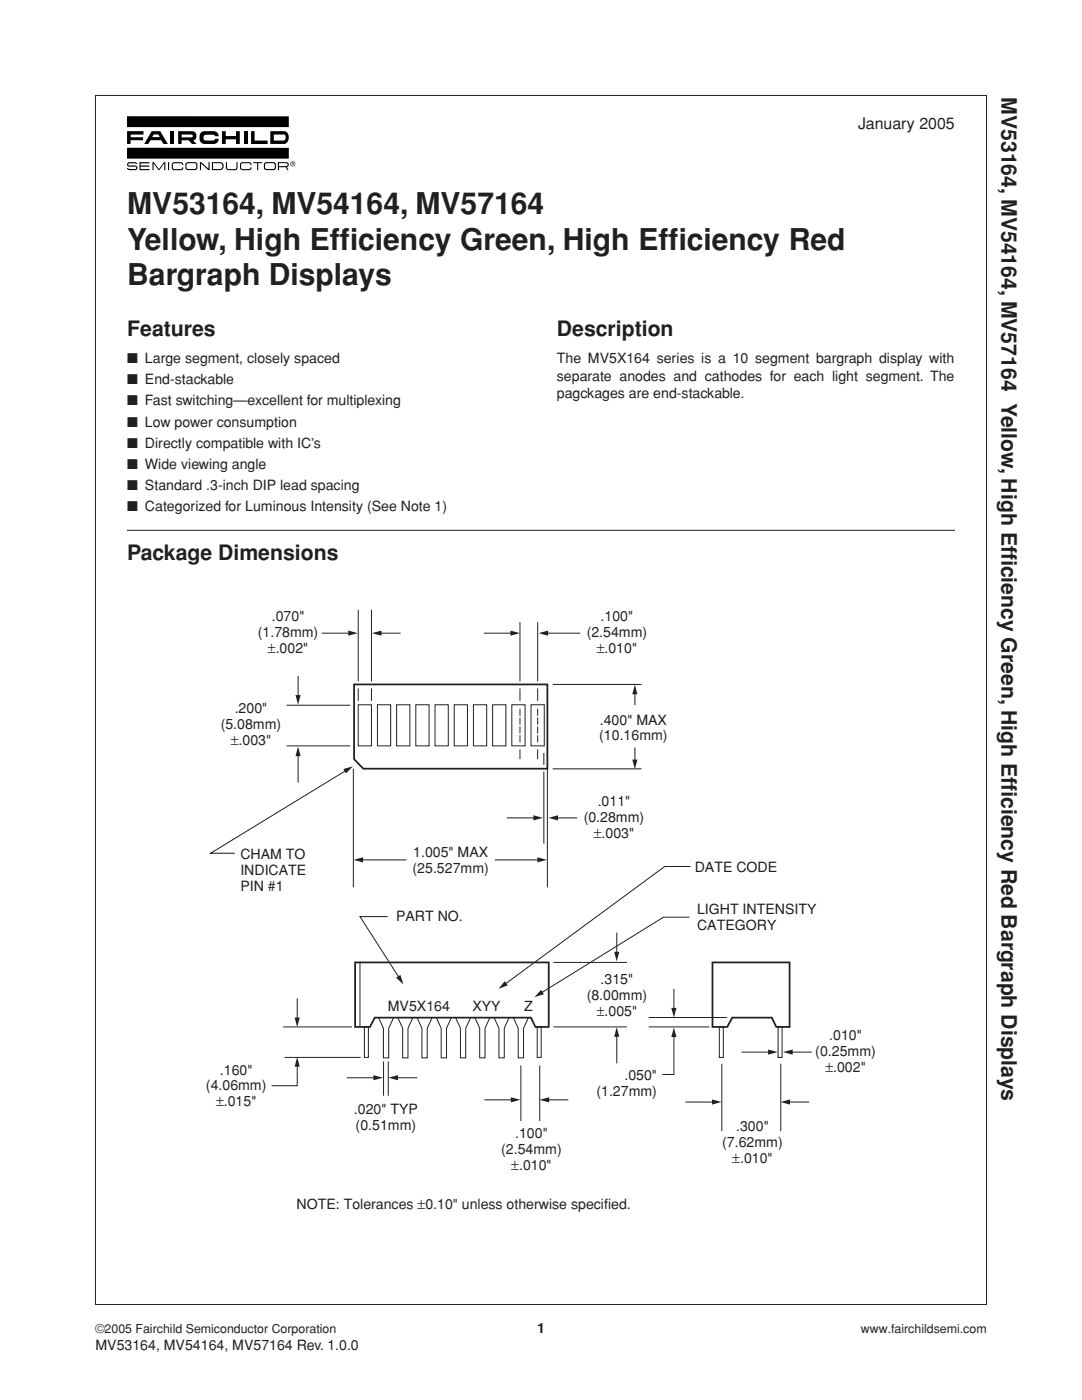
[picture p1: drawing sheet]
<svg xmlns="http://www.w3.org/2000/svg" width="216mm" height="279mm" viewBox="0 0 216 279" stroke-linecap="round" stroke-linejoin="round" font-family="sans-serif">
<g fill="#000">
<path d="M25.4 32.6l.4-.2h1.4l.2 .3-.6-.1h-1l-.2 .2 .2 .2h1.2a.47 .47 0 0 1 .4 .5 .47 .47 0 0 1-.4 .5l-1.4-.1-.3-.4h.3l.2 .2h1.2l.2-.2-.2-.2h-1.2a.43 .43 0 0 1-.4-.2 .43 .43 0 0 1 0-.5zM25.4 26.2h3.2v.7h-2.5v.5h2.4v.6h-2.4v.7h-.7zM27.8 32.4h2v.2h-1.7v.4h1.7v.3h-1.7v.4h1.7v.3h-2zM30.4 32.4h.3l1 1.3 1-1.3h.3v1.6h-.2v-1.4l-1 1.4h-.2l-1-1.4v1.4h-.2zM33.5 32.4h.2v1.6h-.2zM34 26.2h.8v2.5h-.8zM34.3 32.6l.5-.2h1.3l.4 .2 .1 .3h-.2l-.3-.3h-1.5l-.1 .3 .1 .8 1.5 .1 .3-.4h.2l-.1 .3-.4 .3-1.6-.1a1.16 1.16 0 0 1-.2-1.3zM39.9 32.4h.3l1.4 1.3v-1.3h.2v1.6h-.2l-1.5-1.4v1.4h-.2zM40.1 26.5a3.5 3.5 0 0 1 2.9-.2l.6 .5 .1 .4h-.8l-.4-.3h-1.5l-.3 .2v.7l.3 .2h1.5l.4-.3h.7a.98 .98 0 0 1-1 1h-1.8a1.32 1.32 0 0 1-1-.9 1.32 1.32 0 0 1 .3-1.3zM44.3 26.2h.7v1h2.1v-1h.8l-.1 2.5h-.7v-.9h-2.1v.9h-.7zM45.1 32.4h.2v1.1l.3 .2h1.4l.2-.3v-1h.2l-.1 1.3-.4 .3-1.6-.1-.2-.4zM48.6 26.2h.8v2.5h-.8z"/>
<path d="M48.1 32.4h1.6l.4 .2 .1 .3h-.2l-.3-.3h-1.4l-.2 .3v.6l.2 .2h1.4l.3-.3h.2l-.1 .3-.4 .3-1.6-.1a1.08 1.08 0 0 1 0-1.5zM50.1 26.2h.7v1.8h2.6v.7h-3.3zM50.5 32.4h1.8v.2h-.8v1.4h-.2v-1.4h-.8zM25.3 23.2h32.3v2.2h-32.3zM25.3 29.5h32.3v2.2h-32.3z"/>
<path d="M30.3 26.2l-1.5 2.5h.8l.5-.7h2.1l.4 .7h.9l-1.5-2.5zM30.7 26.8h.9l.3 .6h-1.5z"/>
<path d="M35.6 26.2v2.5h.6v-.7h1.4l.7 .7h.9l-.6-.7a.95 .95 0 0 0 .6-1 .95 .95 0 0 0-.8-.8zM36.2 26.9h2l.3 .1a.27 .27 0 0 1 0 .3 .27 .27 0 0 1-.3 .1h-2z"/>
<path d="M37.1 32.6a1.16 1.16 0 0 0 .1 1.3h2a1.08 1.08 0 0 0 0-1.5h-1.7zM37.4 32.6h1.6l.2 .3-.1 .7-.3 .1h-1.4l-.2-.3v-.5z"/>
<path d="M42.3 32.4v1.6h1.7a.82 .82 0 0 0 .6-1 .82 .82 0 0 0-1-.6zM42.5 32.6h1.6l.2 .1v.8l-.3 .2h-1.5z"/>
<path d="M52.7 32.6a1.16 1.16 0 0 0 .2 1.3h1.9a1.08 1.08 0 0 0 0-1.5h-1.7zM52.9 32.7l.3-.1h1.5l.1 .3v.7l-.3 .1h-1.5l-.1-.3z"/>
<path d="M53.9 26.2v2.5h2.9a1.42 1.42 0 0 0 .8-1.3 1.42 1.42 0 0 0-.8-1.2zM54.6 26.8l2.2 .1a.66 .66 0 0 1-.2 1.2l-2-.1z"/>
<path d="M55.4 32.4v1.6h.3v-.6h1.3l.3 .6h.3l-.4-.6 .1-.1a.57 .57 0 0 0 .2-.8l-.5-.1zM55.7 32.6h1.5l.2 .3-.3 .3h-1.4z"/>
<path d="M58 32.7a.45 .45 0 0 1 .9 0 .45 .45 0 0 1-.9 0zM57.9 32.7a.51 .51 0 0 0 1 0 .51 .51 0 0 0-1 0zM58.2 32.4v.6l.1-.3 .4 .3-.2-.3 .1-.3zM58.3 32.5h.2v.2h-.2z"/>
</g>
<path d="M19 19.1h177.8v241.2h-177.8zM25.4 105.8h165.1" fill="none" stroke="#231f20" stroke-width=".2"/>
<path d="M41.1 121.4h133.7v120.6h-133.7z" fill="#fff"/>
<path d="M70.7 136.6h38.5v16.8h-36.7l-1.8-1.9zM70.9 192.1h38.6v12.8h-2.7l-.9-1.8h-31.1l-1 1.8h-2.9zM142.2 192.1h15.4v12.8h-2.7l-.9-1.8h-7.9l-1 1.8h-2.9z" fill="none" stroke="#231f20" stroke-width=".35"/>
<g fill="none" stroke="#231f20" stroke-width=".2">
<path d="M64.2 126.4h5.6M71.5 121.7v14.3M71.5 137.4v2.5M74.1 121.7v14.3M74.1 137.4v2.5M103.8 124.2v11.8M103.8 137.4v2.5M107.3 124.2v11.8M107.3 137.4v2.5M110.3 136.6h17.7M57.2 140.7h12.7M57.2 148.9h12.7"/>
<path d="M70.5 153.4v23.7M71.5 140.7h2.6v8.2h-2.6zM75.3 140.7h2.7v8.2h-2.7zM79.1 140.7h2.7v8.2h-2.7zM83 140.7h2.6v8.2h-2.6zM86.8 140.7h2.6v8.2h-2.6zM90.6 140.7h2.7v8.2h-2.7zM94.5 140.7h2.6v8.2h-2.6zM98.3 140.7h2.6v8.2h-2.6zM102.1 140.7h2.7v8.2h-2.7zM103.8 149.6v1.9M106 140.7h2.6v8.2h-2.6z"/>
<path d="M107.3 149.6v1.9M108.5 150.3v2.3M108.5 154v14.3M109.2 153.4v23.7M110.3 153.4h17.7M71.8 192v12.8M110.4 192.1h14.7M56.5 204.9h13.7M56.8 211h15.1M72.7 204.9h.8v6.1h-.8zM75.5 203.1l1 2.1v5.9h1.1v-5.9l.9-2.1M76.5 211.8v6.9"/>
<path d="M77.5 211.8v6.9M79.4 203.1l.9 2.1v5.9h1.1v-5.9l1-2.1M83.2 203.1l1 2.1v5.9h1v-5.9l1-2.1M87.1 203.1l.9 2.1v5.9h1.1v-5.9l1-2.1M90.9 203.1l1 2.1v5.9h1v-5.9l1-2.1M94.7 203.1l1 2.1v5.9h1.1v-5.9l.9-2.1M98.6 203.1l1 2.1v5.9h1v-5.9l1-2.1M102.4 203.1l1 2.1v5.9h1.1v-5.9l.9-2.1M103.9 212.6v11.1M107.2 204.9h.8v6.1h-.8zM107.7 212.6v11.1M110.4 204.9h14.7"/>
<path d="M129.5 204.9h12.1M129.5 203.1h15.6M143.5 204.9h.8v6.1h-.8zM144 212.3v13.4M155.3 204.9h.8v6.1h-.8zM155.8 212.3v13.4"/>
</g>
<path d="M103.8 148.1v-6.7M107.3 148.1v-6.7" fill="none" stroke="#231f20" stroke-width=".2" stroke-dasharray="1.4 .4" stroke-linecap="butt"/>
<path d="M69.5 125.8l1.9 .6-1.9 .5z" fill="#231f20"/>
<path d="M75.8 126.4h4.1" fill="none" stroke="#231f20" stroke-width=".2"/>
<path d="M74.2 126.4l1.9-.6v1.1z" fill="#231f20"/>
<path d="M59.5 150.6v5.6" fill="none" stroke="#231f20" stroke-width=".2"/>
<path d="M59.5 149l.5 1.9h-1z" fill="#231f20"/>
<path d="M69.1 153.7l-27.1 16.6h4.9" fill="none" stroke="#231f20" stroke-width=".2"/>
<path d="M68.5 153.5l1.9-.6-1.4 1.5z" fill="#231f20"/>
<path d="M59.5 134.9v4.2" fill="none" stroke="#231f20" stroke-width=".2"/>
<path d="M59 138.7h1l-.5 1.9z" fill="#231f20"/>
<path d="M123.1 206.6v5.6" fill="none" stroke="#231f20" stroke-width=".2"/>
<path d="M123.1 205l.5 1.9h-1z" fill="#231f20"/>
<path d="M123.1 186.1v4.2" fill="none" stroke="#231f20" stroke-width=".2"/>
<path d="M122.6 190h1l-.5 1.9z" fill="#231f20"/>
<path d="M59.3 212.5v4.2h-5.1" fill="none" stroke="#231f20" stroke-width=".2"/>
<path d="M59.3 211l.5 1.9h-1z" fill="#231f20"/>
<path d="M59.3 199.2v4.2" fill="none" stroke="#231f20" stroke-width=".2"/>
<path d="M58.8 203.1h1l-.5 1.9z" fill="#231f20"/>
<path d="M134.5 206.6v7.8h-2.3" fill="none" stroke="#231f20" stroke-width=".2"/>
<path d="M134.5 205.1l.5 1.9h-1z" fill="#231f20"/>
<path d="M134.5 197.3v4.2" fill="none" stroke="#231f20" stroke-width=".2"/>
<path d="M134 201.2h1l-.5 1.9z" fill="#231f20"/>
<path d="M126.7 138.2v2.5" fill="none" stroke="#231f20" stroke-width=".2"/>
<path d="M126.7 136.6l.5 2h-1z" fill="#231f20"/>
<path d="M126.7 149.2v2.7" fill="none" stroke="#231f20" stroke-width=".2"/>
<path d="M126.2 151.6h1l-.5 1.9z" fill="#231f20"/>
<path d="M96.6 126.4h5.6" fill="none" stroke="#231f20" stroke-width=".2"/>
<path d="M101.8 125.8l2 .6-2 .5z" fill="#231f20"/>
<path d="M109 126.4h6.8" fill="none" stroke="#231f20" stroke-width=".2"/>
<path d="M107.5 126.4l1.9-.6v1.1z" fill="#231f20"/>
<path d="M101.1 163.2h5.7" fill="none" stroke="#231f20" stroke-width=".2"/>
<path d="M106.4 162.7l1.9 .5-1.9 .5z" fill="#231f20"/>
<path d="M111 163.2h4.2" fill="none" stroke="#231f20" stroke-width=".2"/>
<path d="M109.4 163.2l1.9-.5v1z" fill="#231f20"/>
<path d="M69.2 215.1h5.7" fill="none" stroke="#231f20" stroke-width=".2"/>
<path d="M74.5 214.6l1.9 .5-1.9 .5z" fill="#231f20"/>
<path d="M79.1 215.1h4.1" fill="none" stroke="#231f20" stroke-width=".2"/>
<path d="M77.5 215.1l1.9-.5v1z" fill="#231f20"/>
<path d="M96.6 219.5h5.7" fill="none" stroke="#231f20" stroke-width=".2"/>
<path d="M101.9 219l1.9 .5-1.9 .5z" fill="#231f20"/>
<path d="M109.2 219.5h4.2" fill="none" stroke="#231f20" stroke-width=".2"/>
<path d="M107.7 219.5l1.9-.5v1z" fill="#231f20"/>
<path d="M136.8 219.9h5.6" fill="none" stroke="#231f20" stroke-width=".2"/>
<path d="M142.1 219.4l1.9 .5-1.9 .5z" fill="#231f20"/>
<path d="M157.3 219.9h4.2" fill="none" stroke="#231f20" stroke-width=".2"/>
<path d="M155.7 219.9l1.9-.5v1z" fill="#231f20"/>
<path d="M148 210h5.6" fill="none" stroke="#231f20" stroke-width=".2"/>
<path d="M153.3 209.5l1.9 .5-1.9 .5z" fill="#231f20"/>
<path d="M157.8 210h4.2" fill="none" stroke="#231f20" stroke-width=".2"/>
<path d="M156.3 210l1.9-.5v1z" fill="#231f20"/>
<path d="M98.7 171.6h8.9" fill="none" stroke="#231f20" stroke-width=".2"/>
<path d="M107.2 171.1l1.9 .5-1.9 .5z" fill="#231f20"/>
<path d="M72.1 171.6h9" fill="none" stroke="#231f20" stroke-width=".2"/>
<path d="M70.5 171.6l1.9-.5v1z" fill="#231f20"/>
<path d="M137.8 172.9h-5.2l-31.9 23.5" fill="none" stroke="#231f20" stroke-width=".2"/>
<path d="M100.7 195.8l.6 .8-1.8 .8z" fill="#231f20"/>
<path d="M137.6 183h-5.2l-24.4 15.2" fill="none" stroke="#231f20" stroke-width=".2"/>
<path d="M108 197.6l.5 .8-1.9 .6z" fill="#231f20"/>
<path d="M77.4 182.9h-5.6l7.9 12.2" fill="none" stroke="#231f20" stroke-width=".2"/>
<path d="M79 195.1l.9-.5 .6 1.9z" fill="#231f20"/>
<g font-size="6" fill="#231f20">
<text x="25.4" y="42.8">MV53164, MV54164, MV57164</text>
<text x="25.4" y="49.9">Yellow, High Eff</text>
<text x="67.8" y="49.9">iciency Green, High Eff</text>
<text x="133.4" y="49.9">iciency Red</text>
<text x="25.4" y="56.9">Bargraph Displays</text>
</g>
<g font-size="4.2" fill="#231f20">
<text x="199.8" y="19.4" transform="rotate(90 199.8 19.4)">MV53164, MV54164, MV57164 Yellow, High Eff</text>
<text x="25.4" y="67">Features</text>
<text x="111.1" y="67">Description</text>
<text x="25.4" y="111.8">Package Dimensions</text>
<text x="199.8" y="110.3" transform="rotate(90 199.8 110.3)">iciency Green, High Eff</text>
<text x="199.8" y="156.4" transform="rotate(90 199.8 156.4)">iciency Red Bargraph Displays</text>
</g>
<text font-size="3.2" fill="#231f20" x="171.3" y="25.8">January 2005</text>
<g font-size="2.8" fill="#231f20">
<text x="25.4" y="72.4">■ Large segment, closely spaced</text>
<text x="25.4" y="76.7">■ End-stackable</text>
<text x="111.1" y="72.4">The MV5X164 series is a 10 segment bargraph display with</text>
<text x="111.1" y="76">separate anodes and cathodes for each light segment. The</text>
<text x="25.4" y="80.9">■ Fast switching—excellent for multiplexing</text>
<text x="111.1" y="79.5">pagckages are end-stackable.</text>
<text x="25.4" y="85.1">■ Low power consumption</text>
<text x="25.4" y="89.4">■ Directly compatible with IC’s</text>
<text x="25.4" y="93.6">■ Wide viewing angle</text>
<text x="25.4" y="97.8">■ Standard .3-inch DIP lead spacing</text>
<text x="25.4" y="102.1">■ Categorized for Luminous Intensity (See Note 1)</text>
<text x="54.2" y="124">.070&quot;</text>
<text x="119.9" y="124">.100&quot;</text>
<text x="51.4" y="127.2">(1.78mm)</text>
<text x="53.5" y="130.4">±.002&quot;</text>
<text x="117.1" y="127.2">(2.54mm)</text>
<text x="119.1" y="130.4">±.010&quot;</text>
<text x="46.8" y="142.4">.200&quot;</text>
<text x="44" y="145.5">(5.08mm)</text>
<text x="46.1" y="148.7">±.003&quot;</text>
<text x="119.6" y="147.8">(10.16mm)</text>
<text x="119.7" y="144.6">.400&quot; MAX</text>
<text x="119.3" y="160.8">.011&quot;</text>
<text x="116.5" y="164">(0.28mm)</text>
<text x="118.5" y="167.2">±.003&quot;</text>
<text x="48" y="171.4">CHAM TO</text>
<text x="82.5" y="171">1.005&quot; MAX</text>
<text x="48" y="174.6">INDICATE</text>
<text x="48" y="177.8">PIN #1</text>
<text x="82.3" y="174.2">(25.527mm)</text>
<text x="138.6" y="174.1">DATE CODE</text>
<text x="79" y="183.9">PART NO.</text>
<text x="139.1" y="182.5">LIGHT INTENSITY</text>
<text x="139.1" y="185.6">CATEGORY</text>
<text x="119.9" y="196.4">.315&quot;</text>
<text x="77.4" y="201.9">MV5X164</text>
<text x="94.3" y="201.9">XYY</text>
<text x="104.6" y="201.9">Z</text>
<text x="117.1" y="199.6">(8.00mm)</text>
<text x="119.1" y="202.8">±.005&quot;</text>
<text x="165.5" y="207.6">.010&quot;</text>
<text x="43.9" y="214.4">.160&quot;</text>
<text x="124.6" y="215.5">.050&quot;</text>
<text x="162.7" y="210.8">(0.25mm)</text>
<text x="164.7" y="214">±.002&quot;</text>
<text x="41.1" y="217.6">(4.06mm)</text>
<text x="43.1" y="220.8">±.015&quot;</text>
<text x="119" y="218.7">(1.27mm)</text>
<text x="70.6" y="222.3">.020&quot; TYP</text>
<text x="71" y="225.5">(0.51mm)</text>
<text x="102.8" y="227.1">.100&quot;</text>
<text x="146.9" y="225.7">.300&quot;</text>
<text x="100" y="230.3">(2.54mm)</text>
<text x="102" y="233.5">±.010&quot;</text>
<text x="144.1" y="228.9">(7.62mm)</text>
<text x="146.1" y="232.1">±.010&quot;</text>
<text x="59.2" y="241.4">NOTE: Tolerances ±0.10&quot; unless otherwise specified.</text>
<text x="19" y="269.4">MV53164, MV54164, MV57164 Rev. 1.0.0</text>
<text x="107.2" y="266">1</text>
</g>
<g font-size="2.5" fill="#231f20">
<text x="19" y="266">©2005 Fairchild Semiconductor Corporation</text>
<text x="171.8" y="266">www.fairchildsemi.com</text>
</g>
</svg>
